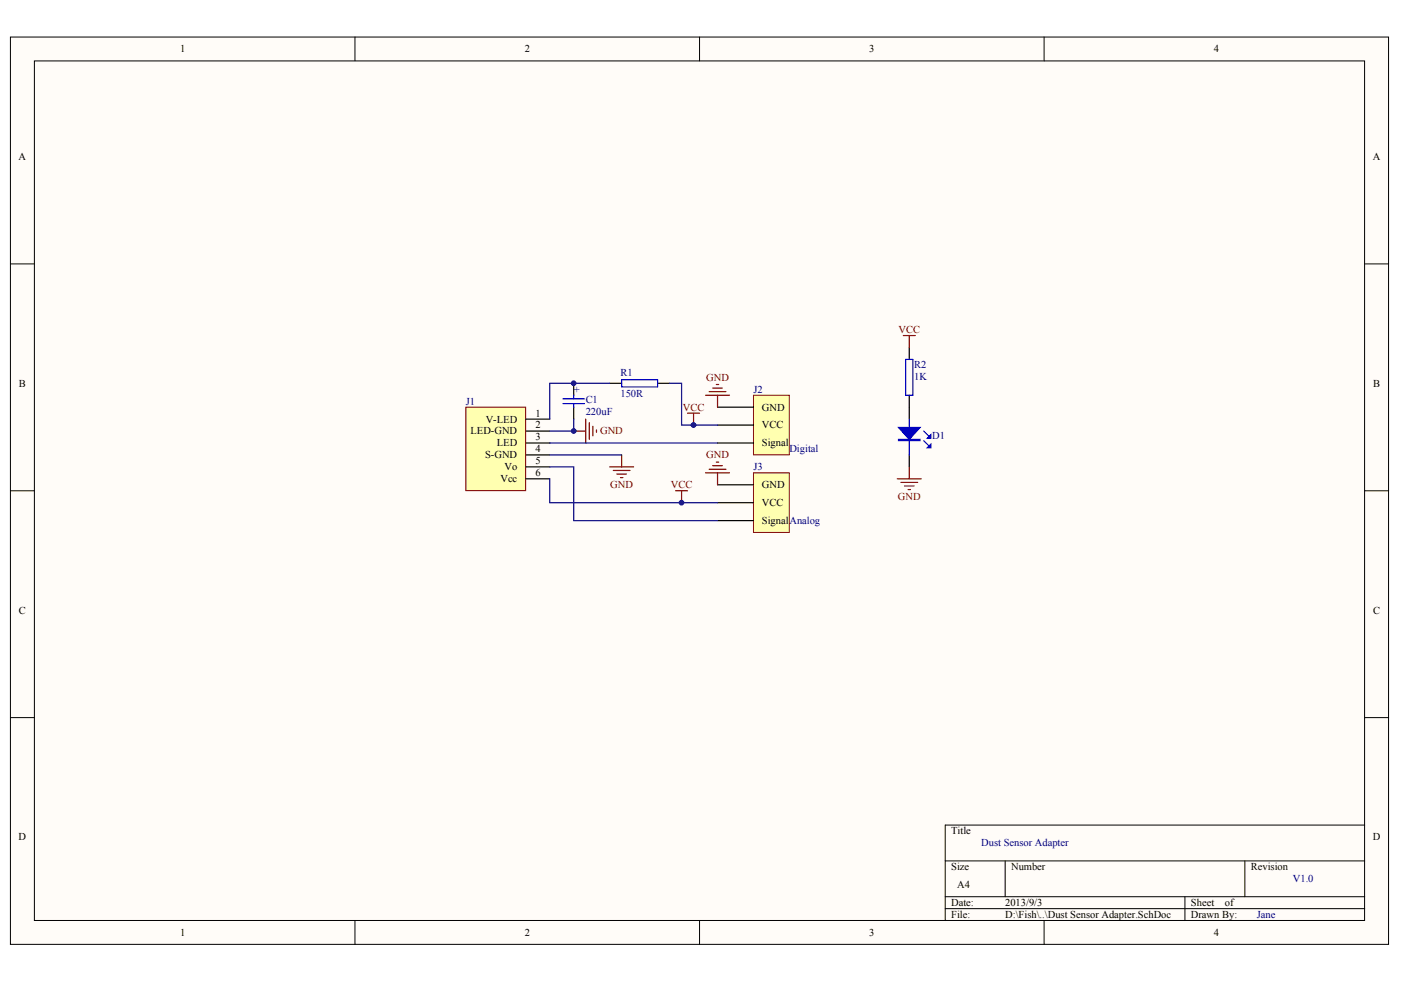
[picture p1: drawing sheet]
<svg xmlns="http://www.w3.org/2000/svg" width="287mm" height="202mm" viewBox="0 0 287 202" stroke-linecap="round" stroke-linejoin="round" font-family="sans-serif">
<g fill="#fffcf8" stroke="#000" stroke-width=".2">
<path d="M2.1 7.6h282.2v185.8h-282.2z"/>
<path d="M7 12.5h272.4v176h-272.4z"/>
</g>
<g fill="none" stroke="#000" stroke-width=".2">
<path d="M72.7 7.6v4.9M143.2 7.6v4.9M213.7 7.6v4.9M2.1 54h4.9M279.4 54h4.9M2.1 100.5h4.9M279.4 100.5h4.9M2.1 147h4.9M279.4 147h4.9M193.5 176.3h85.9M205.8 176.3v7.4M254.8 176.3v7.4"/>
<path d="M279.4 169h-85.9v19.5M72.7 188.5v4.9M143.2 188.5v4.9M193.5 183.7h85.9M193.5 186.1h85.9M213.7 188.5v4.9M242.6 183.7v4.8"/>
</g>
<path d="M117.4 78.5v2.4M124.8 78.5h2.5M134.6 78.5h2.5M117.4 83.4v2.4" fill="none" stroke="#000" stroke-width=".25"/>
<path d="M127.3 77.8h7.3v1.4h-7.3zM115.2 82.7h4.5M115.2 81.7h4.5M117.4 80.9v.8M117.4 82.7v.7" fill="none" stroke="#00f" stroke-width=".25"/>
<path d="M95.4 83.4h12.2v17.1h-12.2z" fill="#ffffb0" stroke="#800000" stroke-width=".2"/>
<path d="M107.6 85.8h4.9M107.6 88.3h4.9M107.6 90.7h4.9M107.6 93.2h4.9M107.6 95.6h4.9M107.6 98.1h4.9M186.1 83.4v2.4M186.1 93.2v2.4" fill="none" stroke="#000" stroke-width=".25"/>
<path d="M186.1 85.8v7.4M189.1 90.2l1 1M189.1 88.3l1 1" fill="none" stroke="#00f" stroke-width=".25"/>
<g fill="#00f" stroke="#00f" stroke-width=".25">
<path d="M183.9 87.6h4.5l-2.3 2.4z"/>
<path d="M189.8 91.7l.8-.7v.7z"/>
<path d="M189.8 89.8l.8-.8v.8z"/>
<path d="M183.9 90h4.5v.2h-4.5z" fill-rule="evenodd"/>
</g>
<path d="M154.3 96.8h7.3v12.2h-7.3z" fill="#ffffb0" stroke="#800000" stroke-width=".2"/>
<path d="M186.1 71.2v2.4M146.9 99.3h7.4M186.1 80.9v2.5M146.9 103h7.4M146.9 106.6h7.4" fill="none" stroke="#000" stroke-width=".25"/>
<path d="M124.8 78.5h-12.3v7.3M112.5 95.6h4.9v11h29.5M112.5 93.2h14.8M117.4 85.8v2.5h-4.9" fill="none" stroke="#000080" stroke-width=".25"/>
<g fill="none" stroke="#800000" stroke-width=".25">
<path d="M184.9 68.7h2.5M186.1 68.7v2.5M117.4 88.3h2.5M119.9 85.8v4.9M120.6 86.6v3.4M121.4 87.3v2M122.1 88v.5M124.8 95.6h4.9M125.5 96.4h3.5M126.3 97.1h1.9M127 97.8h.5M127.3 93.2v2.4"/>
<path d="M144.4 96.8h4.9M145.2 96.1h3.4M145.9 95.4h2M146.6 94.6h.5M146.9 96.8v2.5M183.7 98.1h4.9M184.4 98.8h3.5M185.2 99.5h1.9M186.1 95.6v2.5M185.9 100.3h.5"/>
</g>
<path d="M185.4 73.6h1.5v7.3h-1.5z" fill="none" stroke="#00f" stroke-width=".25"/>
<path d="M154.3 80.9h7.3v12.2h-7.3z" fill="#ffffb0" stroke="#800000" stroke-width=".2"/>
<path d="M146.9 87.1h7.4M146.9 90.7h7.4M146.9 83.4h7.4" fill="none" stroke="#000" stroke-width=".25"/>
<path d="M145.9 79.5h2M146.6 78.7h.5M140.8 84.6h2.4M142 84.6v2.5M144.4 80.9h4.9M145.2 80.2h3.4M146.9 80.9v2.5M138.3 100.5h2.5M139.5 100.5v2.5" fill="none" stroke="#800000" stroke-width=".25"/>
<path d="M137.1 78.5h2.4v8.6h7.4M112.5 98.1v4.9h34.4M112.5 90.7h34.4" fill="none" stroke="#000080" stroke-width=".25"/>
<g fill="#000080" stroke="#000080" stroke-width=".2">
<circle cx="117.4" cy="88.3" r=".48"/>
<circle cx="117.4" cy="78.5" r=".48"/>
<circle cx="139.5" cy="102.9" r=".48"/>
<circle cx="142" cy="87" r=".48"/>
</g>
<g font-size="2.2">
<text x="36.9" y="10.7">1</text>
<text x="107.4" y="10.7">2</text>
<text x="178" y="10.7">3</text>
<text x="248.5" y="10.7">4</text>
<text x="3.8" y="32.7">A</text>
<text x="281" y="32.7">A</text>
<text x="3.9" y="79.2">B</text>
<text x="281.1" y="79.2">B</text>
<text x="96.3" y="89">LED-GND</text>
<text x="99.4" y="86.5">V-LED</text>
<text x="109.6" y="85.3">1</text>
<text x="109.6" y="87.8">2</text>
<text x="156" y="87.8">VCC</text>
<text x="156" y="84.1">GND</text>
<text x="99.3" y="93.9">S-GND</text>
<text x="101.7" y="91.4">LED</text>
<text x="109.6" y="90.2">3</text>
<text x="109.6" y="92.6">4</text>
<text x="109.6" y="95.1">5</text>
<text x="156" y="91.4">Signal</text>
<text x="102.5" y="98.8">Vcc</text>
<text x="103.3" y="96.3">Vo</text>
<text x="109.6" y="97.5">6</text>
<text x="156" y="100">GND</text>
<text x="156" y="103.7">VCC</text>
<text x="156" y="107.3">Signal</text>
<text x="3.9" y="125.7">C</text>
<text x="281.1" y="125.7">C</text>
<text x="3.8" y="172.1">D</text>
<text x="194.7" y="170.9">Title</text>
<text x="281" y="172.1">D</text>
<text x="194.7" y="178.2">Size</text>
<text x="207" y="178.2">Number</text>
<text x="256.1" y="178.2">Revision</text>
<text x="194.7" y="185.6">Date:</text>
<text x="196" y="181.9">A4</text>
<text x="205.8" y="185.6">2013/9/3</text>
<text x="243.8" y="185.6">Sheet</text>
<text x="250.7" y="185.6">of</text>
<text x="36.9" y="191.7">1</text>
<text x="107.4" y="191.7">2</text>
<text x="178" y="191.7">3</text>
<text x="194.7" y="188">File:</text>
<text x="205.8" y="188">D:\Fish\..\Dust Sensor Adapter.SchDoc</text>
<text x="243.8" y="188">Drawn By:</text>
<text x="248.5" y="191.7">4</text>
</g>
<g font-size="2.2" fill="#800000">
<text x="183.9" y="68.2">VCC</text>
<text x="144.6" y="78">GND</text>
<text x="122.8" y="89">GND</text>
<text x="139.8" y="84.1">VCC</text>
<text x="144.6" y="93.9">GND</text>
<text x="124.9" y="100">GND</text>
<text x="137.3" y="100">VCC</text>
<text x="183.8" y="102.4">GND</text>
</g>
<g font-size="2.2" fill="#000080">
<text x="127" y="77">R1</text>
<text x="187.1" y="75.3">R2</text>
<text x="187.1" y="77.7">1K</text>
<text x="95.4" y="82.9">J1</text>
<text x="117.4" y="80.4">+</text>
<text x="119.9" y="82.6">C1</text>
<text x="127" y="81.4">150R</text>
<text x="154.3" y="80.4">J2</text>
<text x="119.9" y="85.1">220uF</text>
<text x="190.8" y="90">D1</text>
<text x="161.6" y="92.6">Digital</text>
<text x="154.3" y="96.3">J3</text>
<text x="161.6" y="107.3">Analog</text>
<text x="200.9" y="173.3">Dust Sensor Adapter</text>
<text x="264.7" y="180.7">V1.0</text>
<text x="257.3" y="188">Jane</text>
</g>
</svg>
